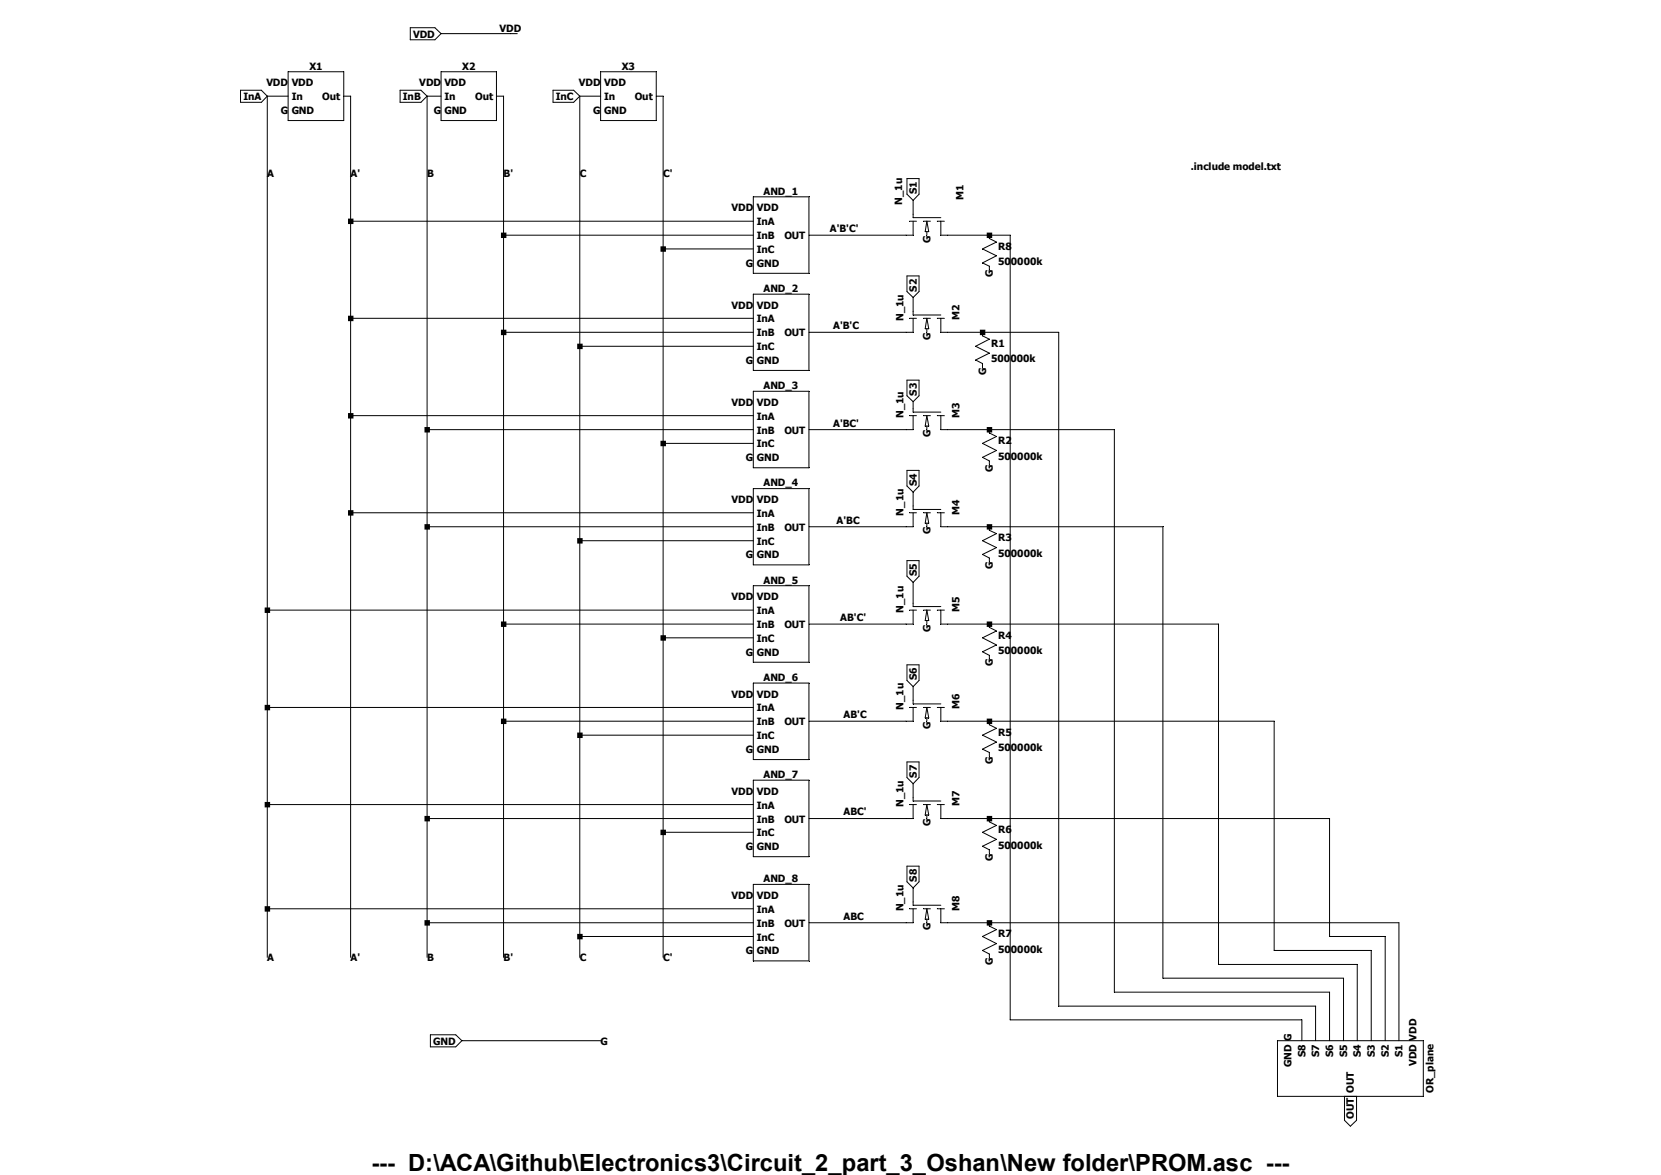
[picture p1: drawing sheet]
Version 4
SHEET 1 1256 2284
WIRE -880 -1616 -1040 -1616
WIRE -864 -1616 -880 -1616
WIRE -1392 -1472 -1440 -1472
WIRE -1248 -1472 -1264 -1472
WIRE -1040 -1472 -1072 -1472
WIRE -896 -1472 -912 -1472
WIRE -672 -1472 -720 -1472
WIRE -528 -1472 -544 -1472
WIRE 48 -1200 48 -1232
WIRE -1248 -1184 -1248 -1472
WIRE -320 -1184 -1248 -1184
WIRE -896 -1152 -896 -1472
WIRE -320 -1152 -896 -1152
WIRE 32 -1152 -192 -1152
WIRE 224 -1152 128 -1152
WIRE 272 -1152 224 -1152
WIRE -528 -1120 -528 -1472
WIRE -320 -1120 -528 -1120
WIRE 48 -976 48 -1008
WIRE -1248 -960 -1248 -1184
WIRE -320 -960 -1248 -960
WIRE -896 -928 -896 -1152
WIRE -320 -928 -896 -928
WIRE 32 -928 -192 -928
WIRE 208 -928 128 -928
WIRE 384 -928 208 -928
WIRE -720 -896 -720 -1472
WIRE -320 -896 -720 -896
WIRE 48 -752 48 -768
WIRE -1248 -736 -1248 -960
WIRE -320 -736 -1248 -736
WIRE -1072 -704 -1072 -1472
WIRE -320 -704 -1072 -704
WIRE 32 -704 -192 -704
WIRE 224 -704 128 -704
WIRE 512 -704 224 -704
WIRE -528 -672 -528 -1120
WIRE -320 -672 -528 -672
WIRE 48 -528 48 -560
WIRE -1248 -512 -1248 -736
WIRE -320 -512 -1248 -512
WIRE -1072 -480 -1072 -704
WIRE -320 -480 -1072 -480
WIRE 32 -480 -192 -480
WIRE 224 -480 128 -480
WIRE 624 -480 224 -480
WIRE -720 -448 -720 -896
WIRE -320 -448 -720 -448
WIRE 48 -304 48 -352
WIRE -1440 -288 -1440 -1472
WIRE -320 -288 -1440 -288
WIRE -896 -256 -896 -928
WIRE -320 -256 -896 -256
WIRE 32 -256 -192 -256
WIRE 224 -256 128 -256
WIRE 752 -256 224 -256
WIRE -528 -224 -528 -672
WIRE -320 -224 -528 -224
WIRE 48 -80 48 -112
WIRE -1440 -64 -1440 -288
WIRE -320 -64 -1440 -64
WIRE -896 -32 -896 -256
WIRE -320 -32 -896 -32
WIRE 32 -32 -192 -32
WIRE 224 -32 128 -32
WIRE 880 -32 224 -32
WIRE -720 0 -720 -448
WIRE -320 0 -720 0
WIRE 48 144 48 112
WIRE -1440 160 -1440 -64
WIRE -320 160 -1440 160
WIRE -1072 192 -1072 -480
WIRE -320 192 -1072 192
WIRE 32 192 -192 192
WIRE 224 192 128 192
WIRE 1008 192 224 192
WIRE -528 224 -528 -224
WIRE -320 224 -528 224
WIRE 48 384 48 352
WIRE -1440 400 -1440 160
WIRE -320 400 -1440 400
WIRE -1072 432 -1072 192
WIRE -320 432 -1072 432
WIRE 32 432 -192 432
WIRE 224 432 128 432
WIRE 1168 432 224 432
WIRE -720 464 -720 0
WIRE -320 464 -720 464
WIRE 1008 464 1008 192
WIRE 1136 464 1008 464
WIRE 880 496 880 -32
WIRE 1104 496 880 496
WIRE -1440 512 -1440 400
WIRE -1248 512 -1248 -512
WIRE -1072 512 -1072 432
WIRE -896 512 -896 -32
WIRE -720 512 -720 464
WIRE -528 512 -528 224
WIRE 752 528 752 -256
WIRE 1072 528 752 528
WIRE 624 560 624 -480
WIRE 1040 560 624 560
WIRE 512 592 512 -704
WIRE 1008 592 512 592
WIRE 384 624 384 -928
WIRE 976 624 384 624
WIRE 272 656 272 -1152
WIRE 944 656 272 656
WIRE -672 704 -992 704
WIRE 944 704 944 656
WIRE 976 704 976 624
WIRE 1008 704 1008 592
WIRE 1040 704 1040 560
WIRE 1072 704 1072 528
WIRE 1104 704 1104 496
WIRE 1136 704 1136 464
WIRE 1168 704 1168 432
FLAG -1440 -1472 InA
IOPIN -1440 -1472 In
FLAG -1072 -1472 InB
IOPIN -1072 -1472 In
FLAG -720 -1472 InC
IOPIN -720 -1472 In
FLAG -1040 -1616 VDD
IOPIN -1040 -1616 In
FLAG -880 -1616 VDD
FLAG -320 -1216 VDD
FLAG -320 -992 VDD
FLAG -320 -768 VDD
FLAG -320 -544 VDD
FLAG -320 -320 VDD
FLAG -320 -96 VDD
FLAG -320 128 VDD
FLAG -320 368 VDD
FLAG -992 704 GND
IOPIN -992 704 In
FLAG -672 704 G
FLAG -320 496 G
FLAG -320 256 G
FLAG -320 32 G
FLAG -320 -192 G
FLAG -320 -416 G
FLAG -320 -640 G
FLAG -320 -864 G
FLAG -320 -1088 G
FLAG 1056 832 OUT
IOPIN 1056 832 Out
FLAG 48 -1232 S1
IOPIN 48 -1232 In
FLAG 80 -1152 G
FLAG 48 -1008 S2
IOPIN 48 -1008 In
FLAG 80 -928 G
FLAG 208 -848 G
FLAG 48 -768 S3
IOPIN 48 -768 In
FLAG 80 -704 G
FLAG 224 -624 G
FLAG 48 -560 S4
IOPIN 48 -560 In
FLAG 80 -480 G
FLAG 224 -400 G
FLAG 48 -352 S5
IOPIN 48 -352 In
FLAG 80 -256 G
FLAG 224 -176 G
FLAG 48 -112 S6
IOPIN 48 -112 In
FLAG 80 -32 G
FLAG 224 48 G
FLAG 48 112 S7
IOPIN 48 112 In
FLAG 80 192 G
FLAG 224 272 G
FLAG 48 352 S8
IOPIN 48 352 In
FLAG 80 432 G
FLAG 224 512 G
FLAG 224 -1072 G
FLAG -1392 -1440 G
FLAG -1040 -1440 G
FLAG -672 -1440 G
FLAG -1392 -1504 VDD
FLAG -1040 -1504 VDD
FLAG -672 -1504 VDD
FLAG 912 704 G
FLAG 1200 704 VDD
SYMBOL NOT -1328 -1472 R0
SYMATTR InstName X1
SYMBOL NOT -976 -1472 R0
SYMATTR InstName X2
SYMBOL NOT -608 -1472 R0
SYMATTR InstName X3
SYMBOL 3_AND -256 -1152 R0
SYMATTR InstName AND_1
SYMBOL 3_AND -256 -928 R0
SYMATTR InstName AND_2
SYMBOL 3_AND -256 -704 R0
SYMATTR InstName AND_3
SYMBOL 3_AND -256 -480 R0
SYMATTR InstName AND_4
SYMBOL 3_AND -256 -256 R0
SYMATTR InstName AND_5
SYMBOL 3_AND -256 -32 R0
SYMATTR InstName AND_6
SYMBOL 3_AND -256 192 R0
SYMATTR InstName AND_7
SYMBOL 3_AND -256 432 R0
SYMATTR InstName AND_8
SYMBOL nmos4 128 -1200 R90
WINDOW 0 -69 -28 Left 2
WINDOW 3 -84 113 Left 2
SYMATTR InstName M1
SYMBOL nmos4 128 -976 R90
WINDOW 0 -15 -19 Left 2
WINDOW 3 -40 110 Left 2
SYMATTR InstName M2
SYMBOL nmos4 128 -752 R90
WINDOW 0 -15 -19 Left 2
WINDOW 3 -40 110 Left 2
SYMATTR InstName M3
SYMBOL nmos4 128 -528 R90
WINDOW 0 -15 -19 Left 2
WINDOW 3 -40 110 Left 2
SYMATTR InstName M4
SYMBOL nmos4 128 -304 R90
WINDOW 0 -15 -19 Left 2
WINDOW 3 -40 110 Left 2
SYMATTR InstName M5
SYMBOL nmos4 128 -80 R90
WINDOW 0 -15 -19 Left 2
WINDOW 3 -40 110 Left 2
SYMATTR InstName M6
SYMBOL nmos4 128 144 R90
WINDOW 0 -15 -19 Left 2
WINDOW 3 -40 110 Left 2
SYMATTR InstName M7
SYMBOL nmos4 128 384 R90
WINDOW 0 -15 -19 Left 2
WINDOW 3 -40 110 Left 2
SYMATTR InstName M8
SYMBOL 8_OR 1056 768 R90
SYMATTR InstName OR_plane
SYMBOL res 192 -944 R0
SYMATTR InstName R1
SYMATTR Value 500000k
SYMBOL res 208 -720 R0
SYMATTR InstName R2
SYMATTR Value 500000k
SYMBOL res 208 -496 R0
SYMATTR InstName R3
SYMATTR Value 500000k
SYMBOL res 208 -272 R0
SYMATTR InstName R4
SYMATTR Value 500000k
SYMBOL res 208 -48 R0
SYMATTR InstName R5
SYMATTR Value 500000k
SYMBOL res 208 176 R0
SYMATTR InstName R6
SYMATTR Value 500000k
SYMBOL res 208 416 R0
SYMATTR InstName R7
SYMATTR Value 500000k
SYMBOL res 208 -1168 R0
SYMATTR InstName R8
SYMATTR Value 500000k
TEXT -1440 -1296 Left 2 ;A
TEXT -1248 -1296 Left 2 ;A'
TEXT -1072 -1296 Left 2 ;B
TEXT -896 -1296 Left 2 ;B'
TEXT -720 -1296 Left 2 ;C
TEXT -528 -1296 Left 2 ;C'
TEXT -144 -1168 Left 2 ;A'B'C'
TEXT -136 -944 Left 2 ;A'B'C
TEXT -136 -720 Left 2 ;A'BC'
TEXT -128 -496 Left 2 ;A'BC
TEXT -120 -272 Left 2 ;AB'C'
TEXT -112 -48 Left 2 ;AB'C
TEXT -112 176 Left 2 ;ABC'
TEXT -1440 512 Left 2 ;A
TEXT -1248 512 Left 2 ;A'
TEXT -1072 512 Left 2 ;B
TEXT -896 512 Left 2 ;B'
TEXT -720 512 Left 2 ;C
TEXT -528 512 Left 2 ;C'
TEXT -112 416 Left 2 ;ABC
